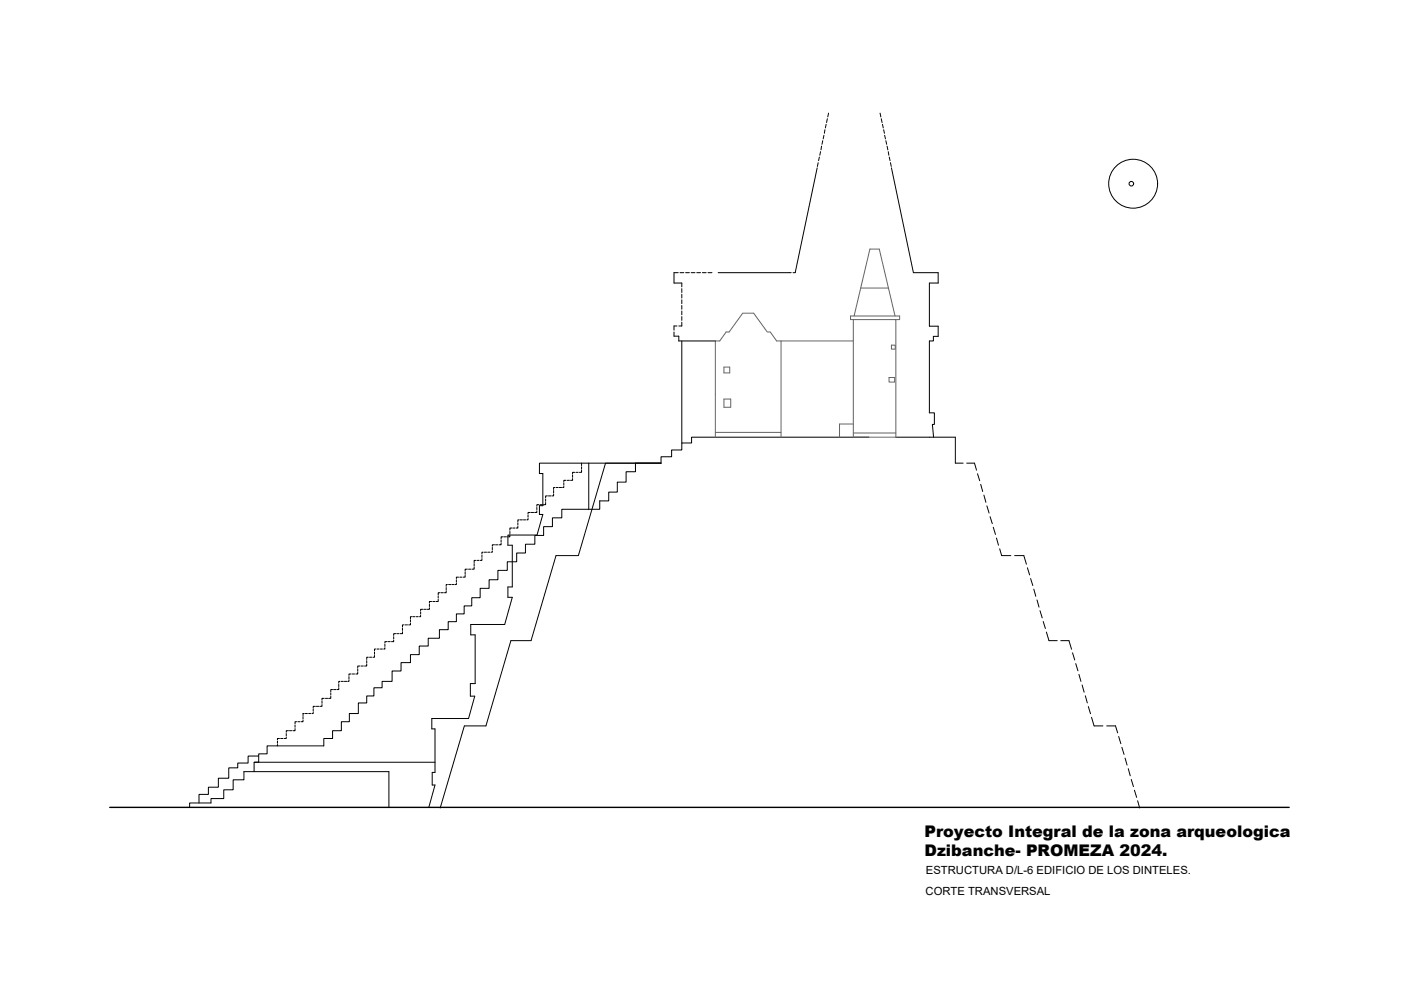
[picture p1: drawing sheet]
<svg xmlns="http://www.w3.org/2000/svg" width="297mm" height="210mm" viewBox="0 0 297 210" stroke-linecap="round" stroke-linejoin="round" font-family="sans-serif">
<!-- layer: 0 -->
<path d="M23.3 171.2h250" fill="none" stroke="#000" stroke-width=".3"/>
<g fill="none" stroke="#000" stroke-width=".21">
<path d="M173.3 35.6l-4.7 22.2M189 35.6l4.7 22.2h5.2v2.2h-1.9v9.2h1.9v2.1h-1v1h-.9v15.2h1.1v2.5h-.4l.2 2.7M142.9 57.8v2.2h1.7M152.3 57.8h15M143.9 71.3v1h7.8M144.6 72.3v21.6M124.8 98.2v9.9M128.4 98.2l-5.8 19.6h-4.7l-5.3 18h-4.3l-5.3 18.1h-4.5l-5.2 17.4M128.5 98.2h11.7M134.7 98.2v1.8h-2v2.2h-1.8v2.1h-1.8v1.9h-1.9v1.8h-8.1v1.8h-2v1.9h-1.8v1.8h-1.9v1.9h-2v1.8h-1.9v1.9h-1.9v1.8h-2v2h-1.9v1.8h-1.9v2h-1.8v1.8h-1.6v1.7h-1.6v1.6h-1.8v1.7h-1.8v1.8h-2.4v1.7h-1.9v1.8h-1.9v1.7h-2v1.8h-1.9v2.2h-2.1v1.3h-1.7v1.8h-1.5v1.4h-1.8v2.3h-1.9v1.7h-1.7v1.9h-1.9v1.7h-1.8v1.5h-12.1v1.7h-1.8v1.8h-.9v2M140.2 98.2h-25.8v2.2h.7v6.8M184.2 92.7h-37.6v1.2h-2v1.5h-2.2v1.4h-2.2v1.4"/>
<path d="M189.9 92.7h12.7v5.5M115.1 107.2h-.7v1.9h.7l-1.2 4.3h-6.2v2.2h.9v8.8h-.9v2.2h.9l-1.6 5.8h-7.2v2.2h.9v10.3h-1v2.7h1l-1.4 4.7h-7.7v2.2h.6v9.3h-.6v2.6h.6l-1.3 4.8M40.2 171.2v-.9h4.5v-1h2.7v-1.8h2v-2.2h2.3v-1.7h30.8v7.6M53.9 161.6h38.3M54.8 160.3h-2.2v1.5h-2.2v1h-1.9v2.2h-2.2v1.9h-2.1v1.5h-2v1.9"/>
</g>
<g fill="none" stroke="#636466" stroke-width=".21">
<path d="M153.5 77.8h1.2v1.3h-1.2zM165.6 72.3v20.4M180.3 67h10.4v.8h-10.4zM180.9 72.3h-16.2l-1.4-1.9h-.6l-2.9-4h-2.3l-2.9 4h-.6l-1.4 1.9h-.9v20.4M180.9 67.8v24.9h9v-24.9M181.1 67l3.3-14.2h2l3.4 14.2M182.5 61.1h5.9M189 73.2h.8v.8h-.8zM151.7 91.7h13.9M153.5 84.6h1.4v1.7h-1.4zM180.9 89.9h-2.9v2.8M180.9 91.8h9"/>
<path d="M188.5 80h1.2v1h-1.2z"/>
</g>
<!-- layer: CO -->
<g fill="none" stroke="#000" stroke-width=".21">
<path d="M173.5 34.5l-.2 .8M173.7 33.3l-.1 .8M174 32.2l-.2 .7M174.2 31l-.1 .8M174.4 29.8l-.1 .8M174.7 28.7l-.2 .7M174.9 27.5l-.1 .8M175.2 26.4l-.2 .7M175.4 25.2l-.2 .8M175.7 24l-.2 .8M186.6 24l.2 .8M186.8 25.2l.2 .8"/>
<path d="M187.1 26.4l.2 .7M187.4 27.5l.1 .8M187.6 28.7l.1 .7M187.8 29.8l.2 .8M188.1 31l.1 .8M188.3 32.2l.2 .7M188.5 33.3l.2 .8M188.8 34.5l.2 .8M142.9 57.8h.9M144.2 57.8h.8M145.4 57.8h.8M146.5 57.8h.8"/>
<path d="M147.7 57.8h.8M148.9 57.8h.8M150.1 57.8h.8M167.3 57.8h.5M168.1 57.8h.5M142.9 70.4v.9h1M143.5 69.1h-.6v.9M144.6 60v.8M144.6 61.2v.8M144.6 62.4v.8M144.6 63.6v.8M144.6 64.8v.8"/>
<path d="M144.6 65.9v.8M144.6 67.1v.8M144.6 68.3v.8h-.7M123.3 99.6v.5h-.5M123.3 98.2v.5M123.3 99v.4M202.6 98.2h1.6M205 98.2h1.6l.4 1.5M100.5 119.5v.5M100.9 118.8h-.4v.5M101.1 118.8h.5M102.2 118.4v.4h-.4"/>
<path d="M102.2 117.7v.5M102.4 117.1h-.2v.4M102.7 117.1h.5M103.4 117.1h.5M104.4 116.8v.3h-.3M104.4 116.1v.4M104.8 115.5h-.4v.3M105.1 115.5h.4M106.2 115.1v.4h-.4M106.2 114.5v.4M106.7 113.8h-.5v.4M106.9 113.8h.5"/>
<path d="M108.1 113.4v.4h-.5M108.1 112.7v.4M108.5 112h-.4v.4M108.7 112h.5M109.8 111.6v.4h-.4M109.8 110.9v.4M110.1 110.2h-.3v.4M110.3 110.2h.5M111 110.2h.4M112 109.9v.3h-.3M112 109.2v.5M112.4 108.7h-.4v.3"/>
<path d="M112.6 108.7h.5M113.8 108.3v.4h-.4M113.8 107.6v.5M114.3 107h-.5v.3M114.5 107h.5M115.7 106.5v.5h-.5M115.7 105.8v.5M116.1 105.1h-.4v.5M116.3 105.1h.5M117.4 104.7v.4h-.4M117.4 104v.5M117.6 103.4h-.2v.4"/>
<path d="M117.9 103.4h.4M118.6 103.4h.5M119.5 103.1v.3h-.2M119.5 102.3v.6M120 101.8h-.5v.3M120.3 101.8h.4M121.4 101.5v.3h-.4M121.4 100.7v.5M121.9 100.1h-.5v.4M122.1 100.1h.5M207.2 100.4l.5 1.5M207.9 102.7l.5 1.5"/>
<path d="M208.6 105l.4 1.5M209.2 107.3l.5 1.5M209.9 109.5l.5 1.5M210.6 111.8l.5 1.5M211.3 114.1l.4 1.5M211.9 116.4l.5 1.4h1.9M215.1 117.8h2l.5 1.8M78.1 139.3h-.3v.5M78.3 139.3h.5M79.4 139v.3h-.3M79.4 138.2v.5M79.7 137.6h-.3v.4"/>
<path d="M79.9 137.6h.5M80.6 137.6h.5M81.6 137.3v.3h-.2M81.6 136.6v.5M82.1 136h-.5v.3M82.3 136h.4M83.5 135.7v.3h-.5M83.5 135v.5M83.9 134.4h-.4v.3M84.1 134.4h.5M85.3 133.9v.5h-.4M85.3 133.2v.5"/>
<path d="M85.7 132.5h-.4v.5M85.9 132.5h.5M87 132.1v.4h-.4M87 131.4v.5M87.3 130.8h-.3v.4M87.5 130.8h.5M88.2 130.8h.5M89.2 130.5v.3h-.3M89.2 129.7v.5M89.6 129.2h-.4v.3M89.9 129.2h.5M91 128.8v.4h-.4"/>
<path d="M91 128.1v.5M91.5 127.5h-.5v.4M91.8 127.5h.4M92.9 127.1v.4h-.5M92.9 126.4v.4M93.3 125.7h-.4v.4M93.5 125.7h.5M94.6 125.3v.4h-.4M94.6 124.6v.4M94.9 123.9h-.3v.4M95.1 123.9h.5M95.8 123.9h.5"/>
<path d="M96.8 123.6v.3h-.3M96.8 122.9v.5M97.2 122.4h-.4v.3M97.5 122.4h.4M98.6 122v.4h-.4M98.6 121.3v.5M99.1 120.7h-.5v.4M99.3 120.7h.5M100.5 120.2v.5h-.4M217.8 120.4l.5 1.5M218.5 122.7l.5 1.4M219.2 124.9l.4 1.5"/>
<path d="M219.9 127.2l.4 1.5M220.5 129.5l.5 1.5M221.2 131.8l.4 1.5M221.9 134l.5 1.8h1.7M224.9 135.8h1.7l.6 1.9M227.4 138.4l.5 1.5M58.8 157.1v.5M58.8 157.8v.3M59.3 156.6h-.5v.3M59.5 156.6h.5M60.7 156.2v.4h-.5M60.7 155.5v.5"/>
<path d="M61.2 154.9h-.5v.4M61.4 154.9h.4M62.6 154.5v.4h-.5M62.6 153.7v.5M62.9 153h-.3v.5M63.1 153h.5M64.2 152.6v.4h-.3M64.2 151.9v.5M64.5 151.3h-.3v.4M64.7 151.3h.5M65.4 151.3h.5M66.4 151v.3h-.2"/>
<path d="M66.4 150.3v.5M66.9 149.8h-.5v.3M67.1 149.8h.5M68.3 149.4v.4h-.5M68.3 148.7v.4M68.7 148.1h-.4v.3M69 148.1h.5M70.1 147.6v.5h-.4M70.1 146.9v.4M70.5 146.2h-.4v.5M70.7 146.2h.5M71.8 145.8v.4h-.4"/>
<path d="M71.8 145.1v.5M72.1 144.5h-.3v.4M72.3 144.5h.5M73 144.5h.5M74 144.1v.4h-.3M74 143.5v.4M74.5 142.9h-.5v.3M74.7 142.9h.5M75.8 142.5v.4h-.4M75.8 141.8v.5M76.3 141.2h-.5v.4M76.6 141.2h.4"/>
<path d="M77.8 140.7v.5h-.5M77.8 140.1v.4M228.1 140.7l.4 1.5M228.8 143l.4 1.5M229.4 145.2l.5 1.6M230.1 147.5l.4 1.5M230.7 149.8l.5 1.5M231.4 152.1l.6 1.8h1.8M234.6 153.9h1.9l.5 1.5M237.2 156.2l.4 1.5M237.9 158.4l.4 1.6M238.5 160.7l.5 1.5"/>
<path d="M239.2 163l.4 1.5M239.8 165.3l.5 1.5M240.5 167.5l.5 1.6M241.2 169.8l.4 1.5"/>
</g>
<!-- layer: contorno -->
<g fill="none" stroke="#000" stroke-width=".21">
<circle cx="239.9" cy="39" r=".49"/>
<circle cx="240.2" cy="39" r="5.2"/>
</g>
<g font-size="3.4">
<text x="196" y="177.4">Proyecto Integral de la zona arqueologica</text>
<text x="196" y="181.5">Dzibanche- PROMEZA 2024.</text>
</g>
<g font-size="2.4">
<text x="196.3" y="185.3">ESTRUCTURA D/L-6 EDIFICIO DE LOS DINTELES.</text>
<text x="196.2" y="189.8">CORTE TRANSVERSAL</text>
</g>
</svg>
